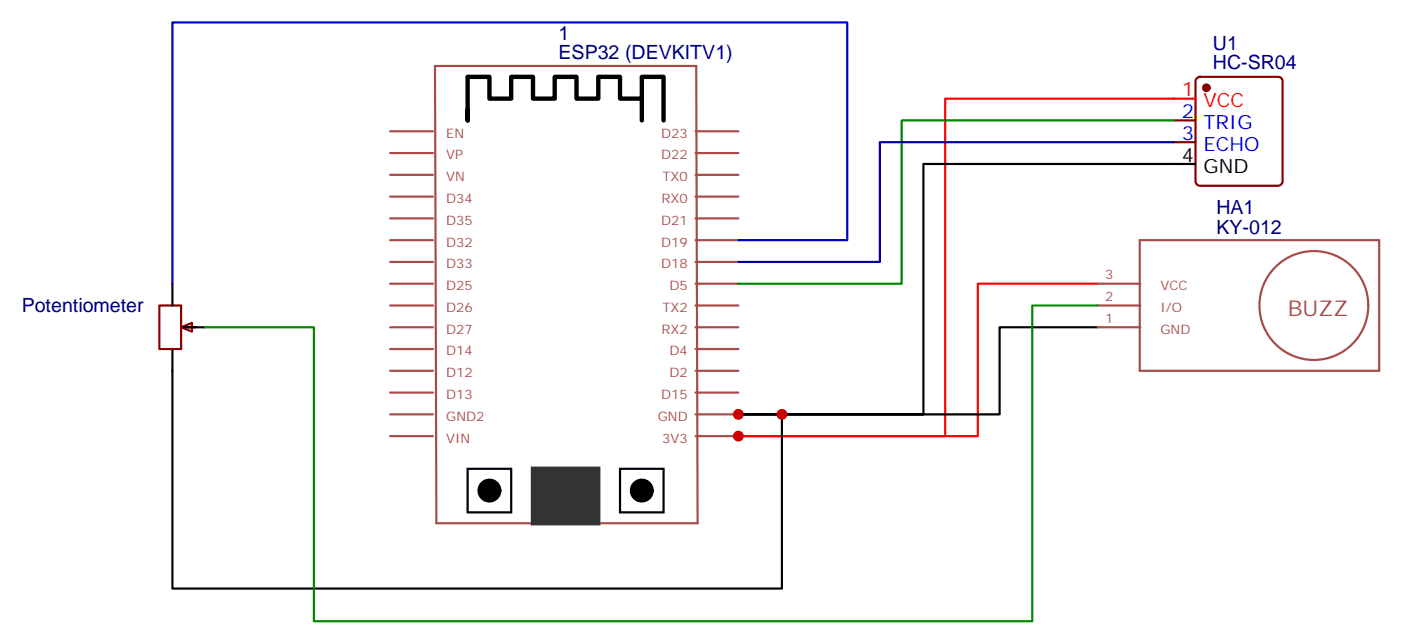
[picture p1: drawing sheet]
<svg xmlns="http://www.w3.org/2000/svg" width="227mm" height="104mm" viewBox="0 0 227 104" stroke-linecap="round" stroke-linejoin="round" font-family="sans-serif">
<g fill="none" stroke="#a64a4a" stroke-width=".35">
<path d="M70.5 10.7h42.3l.3 74.1h-42.4zM63.2 38.9h7M63.2 35.4h7M63.2 31.9h7M63.2 28.3h7M63.2 24.8h7M63.2 21.3h7M112.7 38.9h7M112.7 35.4h7M112.7 31.9h7M112.7 28.3h7M112.7 24.8h7"/>
<path d="M112.7 21.3h7M184.7 38.9h38.8v21.2h-38.8zM63.2 56.6h7M63.2 53h7M63.2 49.5h7M63.2 46h7M63.2 42.4h7M112.7 56.6h7M112.7 53h7M112.7 49.5h7M112.7 46h7M112.7 42.4h7"/>
<path d="M177.9 53h6.9M177.9 49.5h6.9M177.9 46h6.9M63.2 70.7h7M63.2 67.1h7M63.2 63.6h7M63.2 60.1h7M112.7 70.7h7M112.7 67.1h7M112.7 63.6h7M112.7 60.1h7"/>
<circle cx="212.9" cy="49.5" r="8.8"/>
</g>
<path d="M86.4 76h10.6v8.8h-10.6z" fill="#333" stroke="#333" stroke-width=".71"/>
<path d="M193.7 26.6h-44.1v40.5h-29.9h42.3v-14.1h15.9M75.8 76h7v7h-7zM100.5 76h7v7h-7z" fill="none" stroke="#000" stroke-width=".35"/>
<g fill="#000" stroke="#000" stroke-width=".35">
<circle cx="79.3" cy="79.5" r="1.76"/>
<circle cx="104" cy="79.5" r="1.76"/>
</g>
<path d="M75.8 17.7v1.8v-7h3.5v3.5h3.5v-3.5h3.6v3.5h3.5v-3.5h3.5v3.5h3.6v-3.5h3.5v3.5h3.5v-3.5h3.5v7M104 16v3.5" fill="none" stroke="#000" stroke-width=".71"/>
<path d="M190.2 19.5h3.5M194 12.7l.5-.2h12.7a.71 .71 0 0 1 .7 .7v16.2a.76 .76 0 0 1-.7 .7h-12.7a.76 .76 0 0 1-.8-.7v-16.2zM190.2 23h3.5" fill="none" stroke="#870000" stroke-width=".35"/>
<circle cx="195.5" cy="14.2" r=".53" fill="#870000" stroke="#870000" stroke-width=".35"/>
<path d="M193.7 16h-40.5v54.7h-33.5h38.8v-24.7h19.4" fill="none" stroke="#f00" stroke-width=".35"/>
<path d="M190.2 19.5h-44.1v26.5h-26.4" fill="none" stroke="#008700" stroke-width=".35"/>
<path d="M190.2 23h-47.6v19.4h-22.9" fill="none" stroke="#009" stroke-width=".35"/>
<path d="M29.4 53l1.7-.7v1.4z" fill="#f0f0f0" stroke="#870000" stroke-width=".35"/>
<path d="M25.8 49.5h3.6v7.1h-3.6zM30.1 53h1.7" fill="none" stroke="#870000" stroke-width=".35"/>
<path d="M27.9 56.6v38.8h98.8v-28.3M27.9 46v3.5M29.7 53h3.5" fill="none" stroke="#000" stroke-width=".35"/>
<path d="M119.7 38.9h17.6v-35.3h-109.4v42.4" fill="none" stroke="#00c" stroke-width=".35"/>
<path d="M177.9 49.5h-10.6v51.1h-116.4v-47.6h-17.7" fill="none" stroke="#008700" stroke-width=".35"/>
<g fill="#c00">
<circle cx="119.7" cy="70.7" r=".88"/>
<circle cx="119.7" cy="67.1" r=".88"/>
<circle cx="126.7" cy="67.1" r=".88"/>
</g>
<text font-size="3.5" fill="#a54b4b" x="208.7" y="51.3">BUZZ</text>
<g font-size="3.2" fill="#000080">
<text x="90.5" y="9.6">ESP32 (DEVKITV1)</text>
<text x="90.5" y="6.5">1</text>
<text x="196.6" y="11.2">HC-SR04</text>
<text x="196.6" y="8.1">U1</text>
<text x="197.1" y="34.7">HA1</text>
<text x="197.1" y="37.9">KY-012</text>
<text x="3.5" y="50.6">Potentiometer</text>
</g>
<g font-size="3.2" fill="#f00">
<text x="191.6" y="15.6">1</text>
<text x="195.1" y="17.4">VCC</text>
</g>
<g font-size="3.2" fill="#00f">
<text x="191.6" y="19.2">2</text>
<text x="191.6" y="22.7">3</text>
<text x="195.1" y="20.9">TRIG</text>
<text x="195.1" y="24.4">ECHO</text>
</g>
<g font-size="3.2">
<text x="191.6" y="26.2">4</text>
<text x="195.1" y="28">GND</text>
</g>
<g font-size="2.1" fill="#a54b4b">
<text x="72.3" y="22.3">EN</text>
<text x="107.1" y="22.3">D23</text>
<text x="72.3" y="29.4">VN</text>
<text x="72.3" y="25.8">VP</text>
<text x="107.1" y="25.8">D22</text>
<text x="107.4" y="29.4">TX0</text>
<text x="72.3" y="32.9">D34</text>
<text x="107.2" y="32.9">RX0</text>
<text x="72.3" y="40">D32</text>
<text x="72.3" y="36.4">D35</text>
<text x="107.1" y="40">D19</text>
<text x="107.1" y="36.4">D21</text>
<text x="72.3" y="47">D25</text>
<text x="72.3" y="43.5">D33</text>
<text x="107.1" y="43.5">D18</text>
<text x="108.5" y="47">D5</text>
<text x="179.1" y="45.3">3</text>
<text x="188.1" y="47">VCC</text>
<text x="72.3" y="50.5">D26</text>
<text x="107.4" y="50.5">TX2</text>
<text x="179.1" y="48.8">2</text>
<text x="179.1" y="52.3">1</text>
<text x="188.1" y="50.5">I/O</text>
<text x="72.3" y="57.6">D14</text>
<text x="72.3" y="54.1">D27</text>
<text x="107.2" y="54.1">RX2</text>
<text x="108.5" y="57.6">D4</text>
<text x="188.1" y="54.1">GND</text>
<text x="72.3" y="64.6">D13</text>
<text x="72.3" y="61.1">D12</text>
<text x="107.1" y="64.6">D15</text>
<text x="108.5" y="61.1">D2</text>
<text x="72.3" y="71.7">VIN</text>
<text x="72.3" y="68.2">GND2</text>
<text x="106.6" y="68.2">GND</text>
<text x="107.3" y="71.7">3V3</text>
</g>
</svg>
